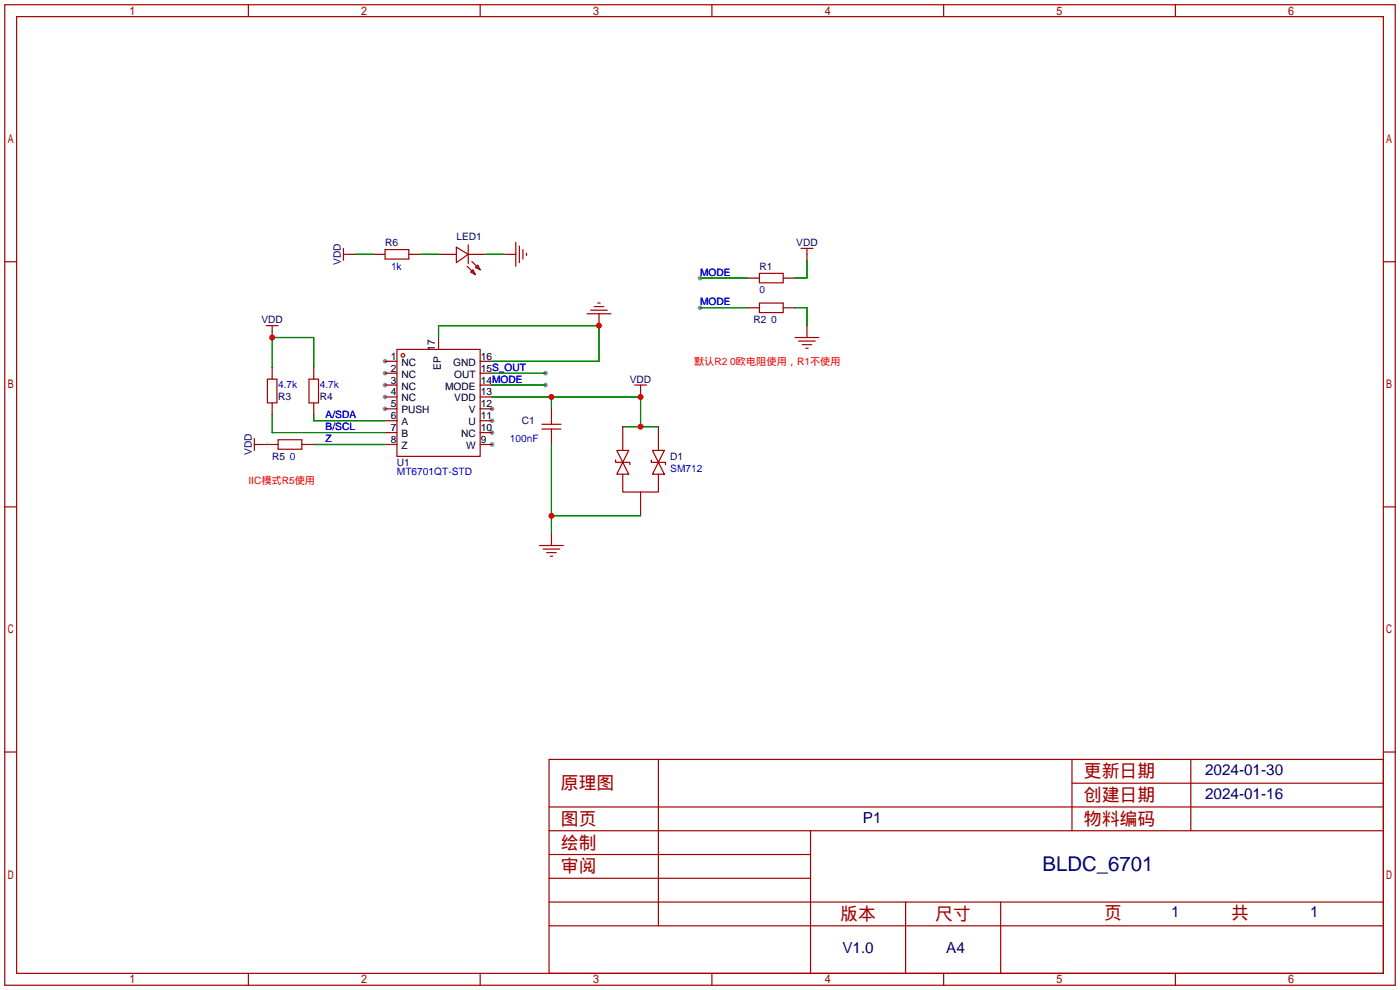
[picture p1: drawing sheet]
<svg xmlns="http://www.w3.org/2000/svg" width="299mm" height="212mm" viewBox="0 0 299 212" stroke-linecap="round" stroke-linejoin="round" font-family="sans-serif">
<g fill="#999">
<circle cx="82.3" cy="77.2" r=".51"/>
<circle cx="82.3" cy="79.8" r=".51"/>
<circle cx="82.3" cy="82.3" r=".51"/>
<circle cx="82.3" cy="84.8" r=".51"/>
<circle cx="82.3" cy="87.4" r=".51"/>
<circle cx="105.2" cy="95" r=".51"/>
<circle cx="105.2" cy="92.5" r=".51"/>
<circle cx="105.2" cy="89.9" r=".51"/>
<circle cx="105.2" cy="87.4" r=".51"/>
<circle cx="116.6" cy="79.8" r=".51"/>
<circle cx="116.6" cy="82.3" r=".51"/>
<circle cx="149.6" cy="65.8" r=".51"/>
<circle cx="149.6" cy="59.4" r=".51"/>
</g>
<g fill="none" stroke="#a10000" stroke-width=".25">
<path d="M1 1h297.2v209.6h-297.2zM3.6 3.6h292.1v204.4h-292.1zM53.1 1v2.6M102.6 1v2.6M152.1 1v2.6M201.7 1v2.6M251.2 1v2.6M1 55.9h2.6M73.4 53.1v2.5M73.4 54.4h1.3M82.3 53.3h5.1v2.1h-5.1zM97.5 52.8l2.6 1.6-2.6 1.7z"/>
<path d="M99.8 56.9l1.8 1.8M100.1 52.3v4.1M100.6 58.2l.5-.5 .5 1zM100.8 55.9l1.8 1.8M101.6 57.2l.5-.6 .5 1.1zM110.2 51.8v5.1M111 52.6v3.5M111.8 53.3v2.1M112.5 54.1v.5M162.3 58.4h5.1v2.1h-5.1zM171.2 53.1h2.5M172.5 53.1v1.3"/>
<path d="M295.7 55.9h2.5M56.9 69.6h2.5M58.2 69.6v1.3M84.8 74.7h17.8v22.8h-17.8zM125.5 67.1h5.1M126.2 66.3h3.6M127 65.5h2M127.8 64.8h.5M162.3 64.8h5.1v2h-5.1zM169.9 72.1h5.1M170.7 72.9h3.5M171.4 73.7h2.1"/>
<path d="M172.2 74.4h.5M54.4 93.7v2.6M54.4 95h1.2M57.1 81h2.1v5.1h-2.1zM59.4 94h5.1v2h-5.1zM66 81h2.1v5.1h-2.1zM115.8 91.7h4.1M115.8 90.7h4.1M117.9 89.9v.8M117.9 91.7v.8M131.6 98.3v.5h3v.5M131.8 96.3h2.6l-1.3 2.5z"/>
<path d="M133.1 98.8l1.3 2.5h-2.6zM135.6 82.3h2.6M136.9 82.3v1.3M139.2 98.3v.5h3v.5M139.4 96.3h2.6l-1.3 2.5zM140.7 98.8l1.3 2.5h-2.6zM1 108.3h2.6M115.3 116.6h5.1M116.1 117.3h3.5M116.8 118.1h2.1M117.6 118.9h.5M133.1 101.3v3.9h7.6v-3.9"/>
<path d="M295.7 108.3h2.5M1 160.7h2.6M117.3 162.3h178.4v45.7h-178.4zM117.3 177.5h178.4M117.3 172.5h178.4M140.7 162.3v35.6M173.2 177.5v30.5M229.1 162.3v15.2M229.1 167.4h66.6M254.5 162.3v15.2M295.7 160.7h2.5M117.3 182.6h55.9"/>
<path d="M117.3 197.9h178.4M117.3 192.8h178.4M117.3 187.7h55.9M193.5 192.8v15.2M213.9 192.8v15.2M53.1 208v2.6M102.6 208v2.6M152.1 208v2.6M201.7 208v2.6M251.2 208v2.6"/>
<circle cx="86.1" cy="75.9" r=".38"/>
</g>
<g fill="none" stroke="#870000" stroke-width=".25">
<path d="M74.7 54.4h1.2M79.8 54.4h2.5M87.4 54.4h2.5M93.7 54.4h3.8M100.1 54.4h3.8M107.7 54.4h2.5M159.8 59.4h2.5M167.4 59.4h2.5M172.5 54.4v1.2M58.2 70.9v1.2M58.2 78.5v2.5M67.1 78.5v2.5"/>
<path d="M82.3 77.2h2.5M82.3 79.8h2.5M93.7 72.1v2.6M102.6 77.2h2.6M102.6 79.8h2.6M128 67.1v2.5M159.8 65.8h2.5M167.4 65.8h2.5M172.5 69.6v2.5M55.6 95h3.8M58.2 86.1v2.5M64.5 95h2.6"/>
<path d="M67.1 86.1v2.5M82.3 82.3h2.5M82.3 84.8h2.5M82.3 87.4h2.5M82.3 89.9h2.5M82.3 92.5h2.5M82.3 95h2.5M102.6 82.3h2.6M102.6 84.8h2.6M102.6 87.4h2.6M102.6 89.9h2.6M102.6 92.5h2.6"/>
<path d="M102.6 95h2.6M117.9 87.4v2.5M117.9 92.5v2.5M133.1 91.2v5.1M136.9 83.6v1.2M140.7 91.2v5.1M117.9 114v2.6M136.9 105.2v5"/>
</g>
<g fill="none" stroke="#008700" stroke-width=".25">
<path d="M75.9 54.4h3.9M89.9 54.4h3.8M103.9 54.4h3.8M149.6 59.4h10.2M172.5 55.6v3.8h-2.6M58.2 78.5v-6.4h8.9v6.4M93.7 72.1v-2.5h34.3v7.6h-22.8M105.2 79.8h11.4M149.6 65.8h10.2M169.9 65.8h2.6v3.8M56.9 95h.1M58.2 88.6v3.9h24.1"/>
<path d="M67.1 88.6v1.3h15.2M67.1 95h15.2M105.2 84.8h31.7v6.4M105.2 82.3h11.4M117.9 84.8v2.6M117.9 95v19M133.1 91.2h7.6M117.9 110.2h19"/>
</g>
<g fill="#c00">
<circle cx="117.9" cy="84.8" r=".63"/>
<circle cx="136.9" cy="84.8" r=".63"/>
<circle cx="136.9" cy="91.2" r=".63"/>
<circle cx="128" cy="69.6" r=".63"/>
<circle cx="58.2" cy="72.1" r=".63"/>
<circle cx="117.9" cy="110.2" r=".63"/>
</g>
<text font-size="4.4" fill="#000080" x="222.8" y="186.3">BLDC_6701</text>
<g font-size="3.8" fill="#a00000">
<text x="231.6" y="166.1">更新日期</text>
<text x="119.9" y="168.7">原理图</text>
<text x="231.6" y="171.2">创建日期</text>
<text x="119.9" y="176.3">图页</text>
<text x="231.6" y="176.3">物料编码</text>
<text x="119.9" y="181.4">绘制</text>
<text x="119.9" y="186.4">审阅</text>
<text x="179.6" y="196.6">版本</text>
<text x="199.9" y="196.6">尺寸</text>
<text x="236" y="196.3">页</text>
<text x="263.1" y="196.3">共</text>
</g>
<g font-size="3.3" fill="#000080">
<text x="257.6" y="165.7">2024-01-30</text>
<text x="257.6" y="170.7">2024-01-16</text>
<text x="184.4" y="175.8">P1</text>
<text x="250.3" y="195.9">1</text>
<text x="280" y="195.9">1</text>
<text x="180" y="203.8">V1.0</text>
<text x="202.2" y="203.8">A4</text>
</g>
<g font-size="2.2" fill="#000080">
<text x="82.3" y="52.5">R6</text>
<text x="97.5" y="51.3">LED1</text>
<text x="170.2" y="52.5">VDD</text>
<text x="72.9" y="56.7" transform="rotate(-90 72.9 56.7)">VDD</text>
<text x="162.3" y="57.6">R1</text>
<text x="55.9" y="69.1">VDD</text>
<text x="161" y="69.1">R2</text>
<text x="134.6" y="81.8">VDD</text>
<text x="59.4" y="85.6">R3</text>
<text x="68.3" y="85.6">R4</text>
<text x="111.5" y="90.6">C1</text>
<text x="53.8" y="97.3" transform="rotate(-90 53.8 97.3)">VDD</text>
<text x="58.2" y="98.3">R5</text>
<text x="84.8" y="99.5">U1</text>
<text x="143.3" y="98.3">D1</text>
</g>
<g font-size="2.2" fill="#00f">
<text x="83.6" y="57.6">1k</text>
<text x="149.6" y="58.9">MODE</text>
<text x="149.6" y="65.2">MODE</text>
<text x="162.3" y="62.7">0</text>
<text x="164.8" y="69.1">0</text>
<text x="59.4" y="83">4.7k</text>
<text x="68.3" y="83">4.7k</text>
<text x="69.6" y="89.4">A/SDA</text>
<text x="69.6" y="91.9">B/SCL</text>
<text x="69.6" y="94.5">Z</text>
<text x="109" y="94.5">100nF</text>
<text x="62" y="98.3">0</text>
<text x="84.8" y="101.6">MT6701QT-STD</text>
<text x="143.3" y="100.8">SM712</text>
</g>
<g font-size="2.2">
<text x="83.5" y="76.9">1</text>
<text x="92.9" y="75" transform="rotate(-90 92.9 75)">17</text>
<text x="102.7" y="76.9">16</text>
<text x="83.5" y="79.4">2</text>
<text x="83.5" y="82">3</text>
<text x="85.8" y="78.2">NC</text>
<text x="85.8" y="80.7">NC</text>
<text x="85.8" y="83.3">NC</text>
<text x="94.2" y="79" transform="rotate(-90 94.2 79)">EP</text>
<text x="95.1" y="83.3">MODE</text>
<text x="96.8" y="78.2">GND</text>
<text x="97.1" y="80.7">OUT</text>
<text x="102.7" y="82">14MODE</text>
<text x="102.7" y="79.4">15S_OUT</text>
<text x="83.5" y="84.5">4</text>
<text x="83.5" y="87.1">5</text>
<text x="83.5" y="89.6">6</text>
<text x="85.8" y="85.8">NC</text>
<text x="85.8" y="88.3">PUSH</text>
<text x="97.1" y="85.8">VDD</text>
<text x="100.2" y="88.3">V</text>
<text x="102.7" y="89.6">11</text>
<text x="102.7" y="87.1">12</text>
<text x="102.7" y="84.5">13</text>
<text x="83.5" y="92.1">7</text>
<text x="83.5" y="94.7">8</text>
<text x="85.8" y="90.9">A</text>
<text x="85.8" y="93.4">B</text>
<text x="85.8" y="96">Z</text>
<text x="98.5" y="93.4">NC</text>
<text x="99.6" y="96">W</text>
<text x="100.1" y="90.9">U</text>
<text x="102.7" y="94.7">9</text>
<text x="102.7" y="92.1">10</text>
</g>
<g font-size="2.2" fill="#f00">
<text x="148.3" y="77.9">默认R2 0欧电阻使用，R1不使用</text>
<text x="53.1" y="103.3">IIC模式R5使用</text>
</g>
</svg>
